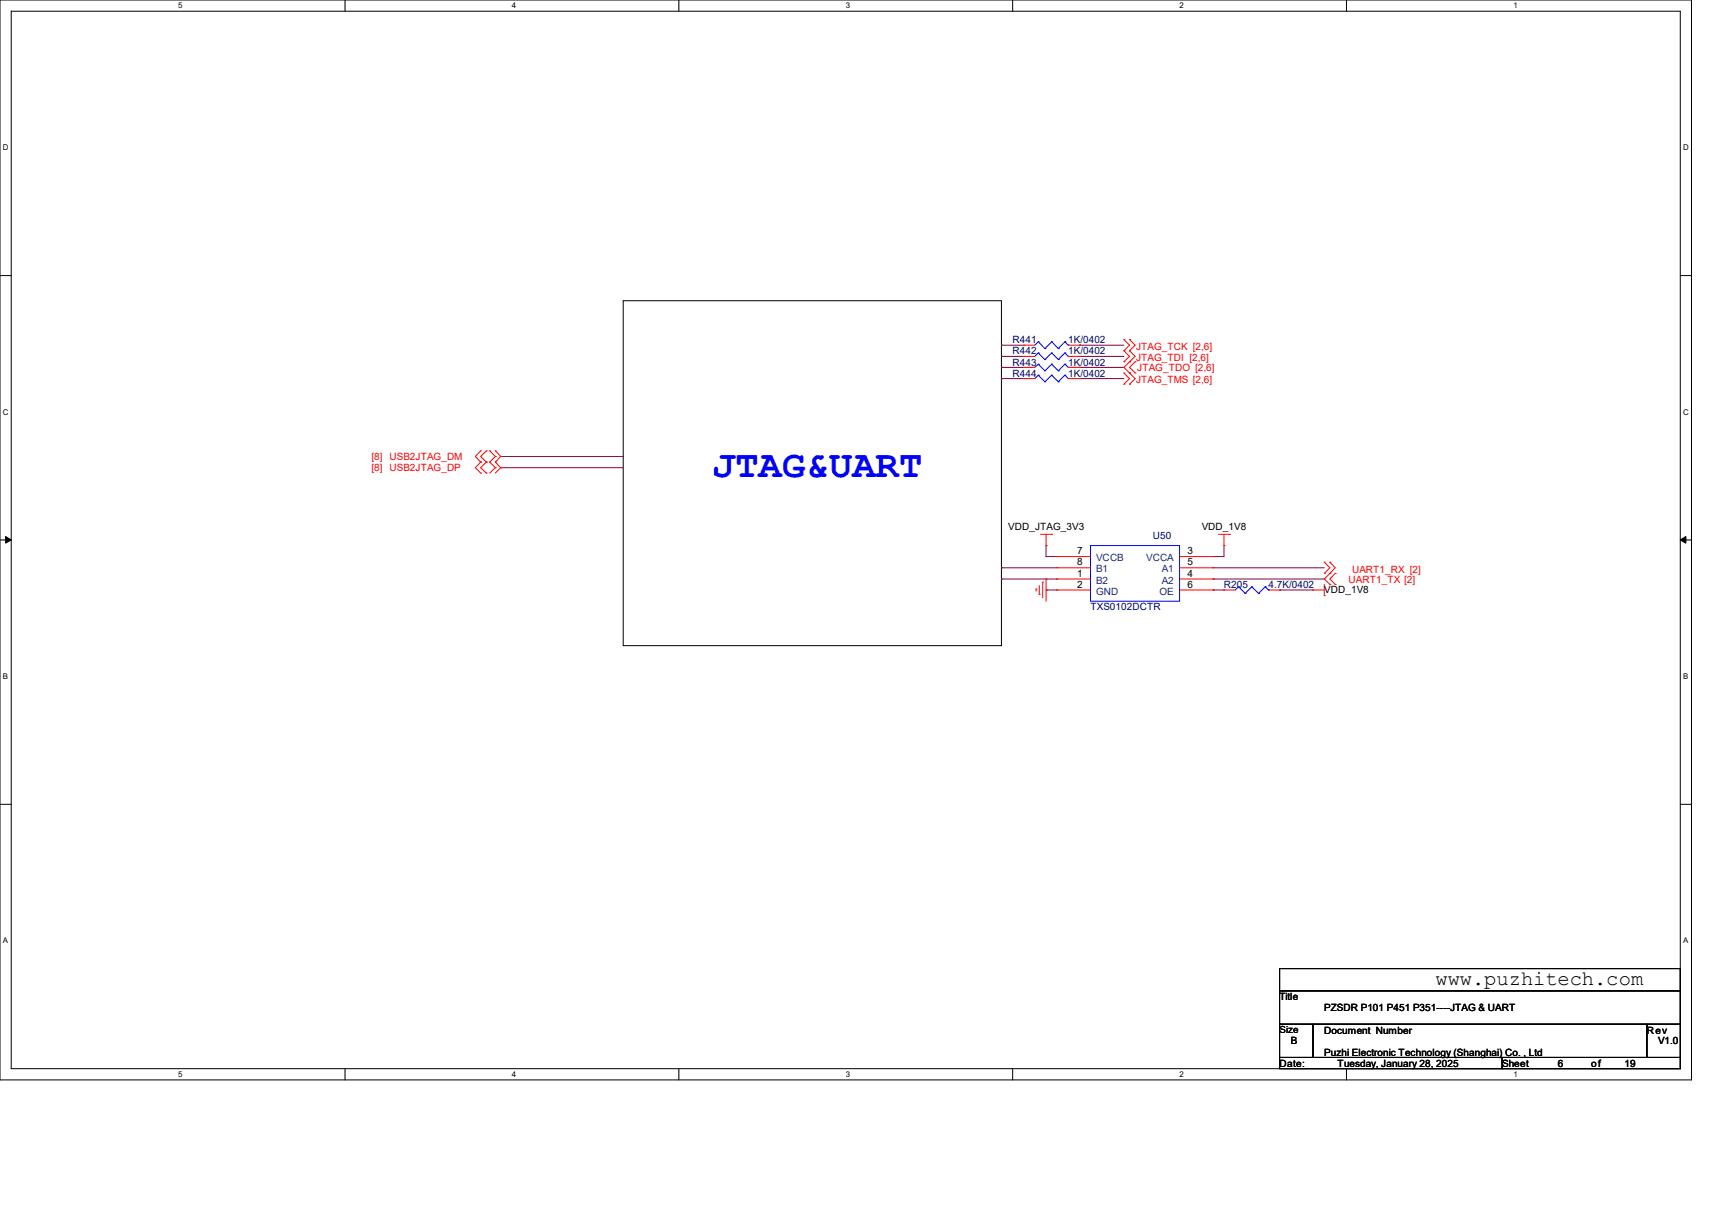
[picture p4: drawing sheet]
<svg xmlns="http://www.w3.org/2000/svg" width="297mm" height="210mm" viewBox="0 0 297 210" stroke-linecap="round" stroke-linejoin="round" font-family="sans-serif">
<path d="M0 0h293.5v187.3h-293.5zM1.9 1.9h289.6v183.4h-289.6z" fill="none" stroke="#000" stroke-width=".17"/>
<g fill="#fff">
<path d="M30.9 .2h.8v1.5h-.8z"/>
<path d="M30.9 185.5h.8v1.6h-.8z"/>
</g>
<path d="M59.9 0v1.9M59.9 185.3v2" fill="none" stroke="#000" stroke-width=".17"/>
<g fill="#fff">
<path d="M88.8 .2h.8v1.5h-.8z"/>
<path d="M88.8 185.5h.8v1.6h-.8z"/>
</g>
<path d="M117.8 0v1.9M117.8 185.3v2" fill="none" stroke="#000" stroke-width=".17"/>
<g fill="#fff">
<path d="M146.7 .2h.8v1.5h-.8z"/>
<path d="M146.7 185.5h.8v1.6h-.8z"/>
</g>
<path d="M175.7 0v1.9M175.7 185.3v2" fill="none" stroke="#000" stroke-width=".17"/>
<g fill="#fff">
<path d="M204.6 .2h.8v1.5h-.8z"/>
<path d="M204.6 185.5h.8v1.6h-.8z"/>
</g>
<path d="M233.6 0v1.9M233.6 185.3v2" fill="none" stroke="#000" stroke-width=".17"/>
<g fill="#fff">
<path d="M262.6 .2h.7v1.5h-.7z"/>
<path d="M262.6 185.5h.7v1.6h-.7z"/>
<path d="M.5 24.8h1v1.6h-1z"/>
<path d="M292 24.8h1v1.6h-1z"/>
<path d="M.5 70.7h1v1.5h-1z"/>
<path d="M292 70.7h1v1.5h-1z"/>
</g>
<path d="M0 47.8h1.9M291.5 47.8h2" fill="none" stroke="#000" stroke-width=".17"/>
<g fill="#fff">
<path d="M.5 116.5h.9v1.6h-.9z"/>
<path d="M292 116.5h.9v1.6h-.9z"/>
</g>
<path d="M0 93.6h1.9M291.5 93.6h2" fill="none" stroke="#000" stroke-width=".17"/>
<path d="M1 93l.9 .6-.9 .6zM291.5 93.6l1-.6v1.2z" fill="#000" stroke="#000" stroke-width=".17"/>
<g fill="#fff">
<path d="M.5 162.4h.9v1.5h-.9z"/>
<path d="M292 162.4h.9v1.5h-.9z"/>
</g>
<path d="M108.1 52.2h65.6v59.8h-65.6zM0 139.5h1.9M291.5 139.5h2M222 168h69.5v3.8h-69.5zM222 171.8h69.5v5.8h-69.5zM222 177.6h5.8v5.8h-5.8zM227.8 177.6h57.9v5.8h-57.9zM285.7 177.6h5.8v5.8h-5.8zM222 183.4h38.6v1.9h-38.6zM260.6 183.4h30.9v1.9h-30.9z" fill="none" stroke="#000" stroke-width=".17"/>
<g fill="none" stroke="#800040" stroke-width=".17">
<path d="M173.7 59.9h.1M173.7 59.9h3.9M187.3 59.9h.1M187.3 59.9h7.7M86.9 79.2h.1M86.9 79.2h21.2M173.7 61.8h.1M173.7 63.7h.1M173.7 65.7h.1M173.7 61.8h3.9M173.7 63.7h3.9M173.7 65.7h3.9"/>
<path d="M187.3 61.8h.1M187.3 63.7h.1M187.3 65.7h.1M187.3 61.8h7.7M187.3 63.7h7.7M187.3 65.7h7.7M86.9 81.1h.1M86.9 81.1h21.2M173.7 98.5h.1M173.7 98.5h9.7M181.5 94.6h.1M181.5 96.5h.1"/>
<path d="M181.5 96.5h1.9M181.5 94.6v1.9M210.4 98.5h.1M210.4 96.5h.1M210.4 98.5h19.3M212.3 94.6h.1M212.3 94.6v1.9h-1.9M173.7 100.4h.1M173.7 100.4h9.7M181.5 102.3h.1M181.5 102.3h1.9M210.4 100.4h.1"/>
<path d="M210.4 102.3h.1M210.4 100.4h19.3M210.4 102.3h1.9M222 102.3h.1M222 102.3h5.8"/>
</g>
<g fill="none" stroke="#f00" stroke-width=".17">
<path d="M177.6 59.9h.1M177.6 59.9h1.9M185.3 59.9h2M187.3 59.9h.1M195 58.9h.1M195 58.9l1 1-1 .9M196 58.9h.1M196 58.9l.9 1-.9 .9M83.4 78.2h.1M83.4 78.2l-.9 1 .9 .9M84.4 78.2h.1M84.4 78.2l-1 1 1 .9"/>
<path d="M85 78.2h.1M85 78.2l.9 1M85.9 79.2h.1M85.9 78.2h.1M85.9 79.2l-.9 .9M85.9 78.2l1 1M86.9 79.2h.1M86.9 79.2l-1 .9M177.6 65.7h.1M177.6 63.7h.1M177.6 61.8h.1M177.6 65.7h1.9"/>
<path d="M177.6 63.7h1.9M177.6 61.8h1.9M185.3 65.7h2M185.3 63.7h2M185.3 61.8h2M187.3 65.7h.1M187.3 63.7h.1M187.3 61.8h.1M195 60.8h.1M195 64.7h.1M195 66.6h.1M195 62.7h.1"/>
<path d="M195 64.7l1 1-1 .9M195 60.8l1 1-1 .9M196 60.8h.1M196 64.7h.1M196 66.6h.1M196 62.7h.1M196 62.7l-1 1 1.9 2-.9 .9M196 60.8l.9 1-.9 .9M196.9 64.7h.1M196.9 62.7h.1M196.9 62.7l-.9 1 .9 1M83.4 80.1h.1"/>
<path d="M83.4 82h.1M83.4 80.1l-.9 1 .9 .9M84.4 80.1h.1M84.4 82h.1M84.4 80.1l-1 1 1 .9M85 80.1h.1M85 80.1l.9 1M85.9 81.1h.1M85.9 80.1h.1M85.9 81.1l-.9 .9M85.9 80.1l1 1M86.9 81.1h.1"/>
<path d="M86.9 81.1l-1 .9M180.5 92.7h2M181.5 94.6h.1M181.5 92.7v1.9M182.5 92.7h.1M183.4 96.5h.1M183.4 98.5h.1M183.4 96.5h5.8M183.4 98.5h5.8M204.6 96.5h5.8M204.6 98.5h5.8M210.4 96.5h.1"/>
<path d="M210.4 98.5h.1M211.4 92.7h1.9M212.3 94.6h.1M212.3 92.7v1.9M213.3 92.7h.1M229.7 97.5h.1M229.7 99.4h.1M229.7 97.5l1 1-1 .9M230.7 97.5h.1M230.7 99.4h.1M230.7 97.5l.9 1-.9 .9M230.7 99.4l-1 1 1 .9"/>
<path d="M231.6 99.4h.1M231.6 99.4l-.9 1 .9 .9M179.7 102.2h.1M179.7 102.2v.3M180.3 103.1h.1M180.3 101.6v1.5M180.9 101h.1M180.9 101v2.7M181.5 100.4h.1M181.5 100.4v3.9M183.4 100.4h.1M183.4 102.3h.1"/>
<path d="M183.4 102.3h5.8M183.4 100.4h5.8M204.6 102.3h5.8M204.6 100.4h5.8M210.4 100.4h.1M210.4 102.3h.1M212.3 102.3h.1M212.3 102.3h2M220.1 102.3h1.9M222 102.3h.1M227.8 102.3h.1M227.8 102.3h1.9"/>
<path d="M229.7 103.3h.1M229.7 101.3v2M230.7 101.3h.1M231.6 101.3h.1"/>
</g>
<g fill="none" stroke="#00f" stroke-width=".17">
<path d="M180.1 59.3h.1M180.1 59.3l-.6 .6M180.1 59.3l1.2 1.2M182.5 59.3h.1M182.5 59.3l-1.2 1.2M182.5 59.3l1.1 1.2M184.7 59.3h.1M184.7 59.3l-1.1 1.2M184.7 59.3l.6 .6M185.3 59.9h.1M180.1 65.1h.1M180.1 63.2h.1"/>
<path d="M180.1 61.2h.1M180.1 65.1l-.6 .6M180.1 65.1l1.2 1.1M180.1 63.2l-.6 .5M180.1 63.2l1.2 1.1M180.1 61.2l-.6 .6M180.1 61.2l1.2 1.2M181.3 60.5h.1M181.3 66.2h.1M181.3 64.3h.1M181.3 62.4h.1M182.5 65.1h.1"/>
<path d="M182.5 63.2h.1M182.5 61.2h.1M182.5 65.1l-1.2 1.1M182.5 65.1l1.1 1.1M182.5 63.2l-1.2 1.1M182.5 63.2l1.1 1.1M182.5 61.2l-1.2 1.2M182.5 61.2l1.1 1.2M183.6 60.5h.1M183.6 66.2h.1M183.6 64.3h.1M183.6 62.4h.1"/>
<path d="M184.7 65.1h.1M184.7 63.2h.1M184.7 61.2h.1M184.7 65.1l-1.1 1.1M184.7 65.1l.6 .6M184.7 63.2l-1.1 1.1M184.7 63.2l.6 .5M184.7 61.2l-1.1 1.2M184.7 61.2l.6 .6M185.3 65.7h.1M185.3 63.7h.1M185.3 61.8h.1"/>
<path d="M189.2 94.6h15.4v9.7h-15.4zM214.9 101.8h.1M214.9 101.8l-.6 .5M214.9 101.8l1.1 1.1M216 102.9h.1M217.2 101.8h.1M217.2 101.8l-1.2 1.1M217.2 101.8l1.2 1.1M218.4 102.9h.1M219.5 101.8h.1M219.5 101.8l-1.1 1.1M219.5 101.8l.6 .5"/>
<path d="M220.1 102.3h.1"/>
</g>
<text font-size="6.7" fill="#00f" x="123.6" y="82.8">JTAG&amp;UART</text>
<text font-size="3.6" x="249" y="170.8">www.puzhitech.com</text>
<g font-size="1.7" fill="#000080">
<text x="175.7" y="59.5">R441</text>
<text x="185.3" y="59.5">1K/0402</text>
<text x="175.7" y="65.3">R444</text>
<text x="175.7" y="63.4">R443</text>
<text x="175.7" y="61.5">R442</text>
<text x="185.3" y="65.3">1K/0402</text>
<text x="185.3" y="63.4">1K/0402</text>
<text x="185.3" y="61.5">1K/0402</text>
<text x="200" y="93.5">U50</text>
<text x="189.2" y="105.9">TXS0102DCTR</text>
<text x="212.3" y="102">R205</text>
<text x="220.1" y="102">4.7K/0402</text>
</g>
<g font-size="1.7" fill="#f00">
<text x="197.1" y="60.7">JTAG_TCK [2,6]</text>
<text x="197.1" y="62.6">JTAG_TDI [2,6]</text>
<text x="197.3" y="64.3">JTAG_TDO [2,6]</text>
<text x="197.1" y="66.5">JTAG_TMS [2,6]</text>
<text x="64.5" y="79.8">[8] USB2JTAG_DM</text>
<text x="64.5" y="81.7">[8] USB2JTAG_DP</text>
<text x="234" y="101">UART1_TX [2]</text>
<text x="234.6" y="99.3">UART1_RX [2]</text>
</g>
<g font-size="1.7">
<text x="174.9" y="91.9">VDD_JTAG_3V3</text>
<text x="208.5" y="91.9">VDD_1V8</text>
<text x="186.9" y="100">1</text>
<text x="186.9" y="101.9">2</text>
<text x="186.9" y="96.1">7</text>
<text x="186.9" y="98">8</text>
<text x="206" y="96.1">3</text>
<text x="206" y="100">4</text>
<text x="206" y="98">5</text>
<text x="206" y="101.9">6</text>
<text x="229.7" y="102.8">VDD_1V8</text>
<text x="222" y="173.4">Title</text>
<text x="222" y="179.2">Size</text>
<text x="229.7" y="175.3">PZSDR P101 P451 P351----JTAG &amp; UART</text>
<text x="229.7" y="179.2">Document Number</text>
<text x="285.7" y="179.2">Rev</text>
<text x="222" y="185">Date:</text>
<text x="223.9" y="181.1">B</text>
<text x="229.7" y="183.1">Puzhi Electronic Technology (Shanghai) Co. , Ltd</text>
<text x="232.1" y="185">Tuesday, January 28, 2025</text>
<text x="260.6" y="185">Sheet</text>
<text x="270.2" y="185">6</text>
<text x="276.1" y="185">of</text>
<text x="281.8" y="185">19</text>
<text x="287.6" y="181.1">V1.0</text>
</g>
<g font-size="1.7" fill="#004080">
<text x="190.2" y="101.2">B2</text>
<text x="190.2" y="97.3">VCCB</text>
<text x="190.2" y="99.3">B1</text>
<text x="198.8" y="97.3">VCCA</text>
<text x="201.5" y="101.2">A2</text>
<text x="201.5" y="99.3">A1</text>
<text x="190.2" y="103.1">GND</text>
<text x="201.2" y="103.1">OE</text>
</g>
<g font-size="1.4">
<text x="30.9" y="1.4">5</text>
<text x="88.8" y="1.4">4</text>
<text x="146.7" y="1.4">3</text>
<text x="204.6" y="1.4">2</text>
<text x="262.6" y="1.4">1</text>
<text x=".5" y="26.1">D</text>
<text x="292" y="26.1">D</text>
<text x=".5" y="71.9">C</text>
<text x="292" y="71.9">C</text>
<text x=".5" y="117.8">B</text>
<text x="292" y="117.8">B</text>
<text x=".5" y="163.6">A</text>
<text x="292" y="163.6">A</text>
<text x="30.9" y="186.8">5</text>
<text x="88.8" y="186.8">4</text>
<text x="146.7" y="186.8">3</text>
<text x="204.6" y="186.8">2</text>
<text x="262.6" y="186.8">1</text>
</g>
</svg>
